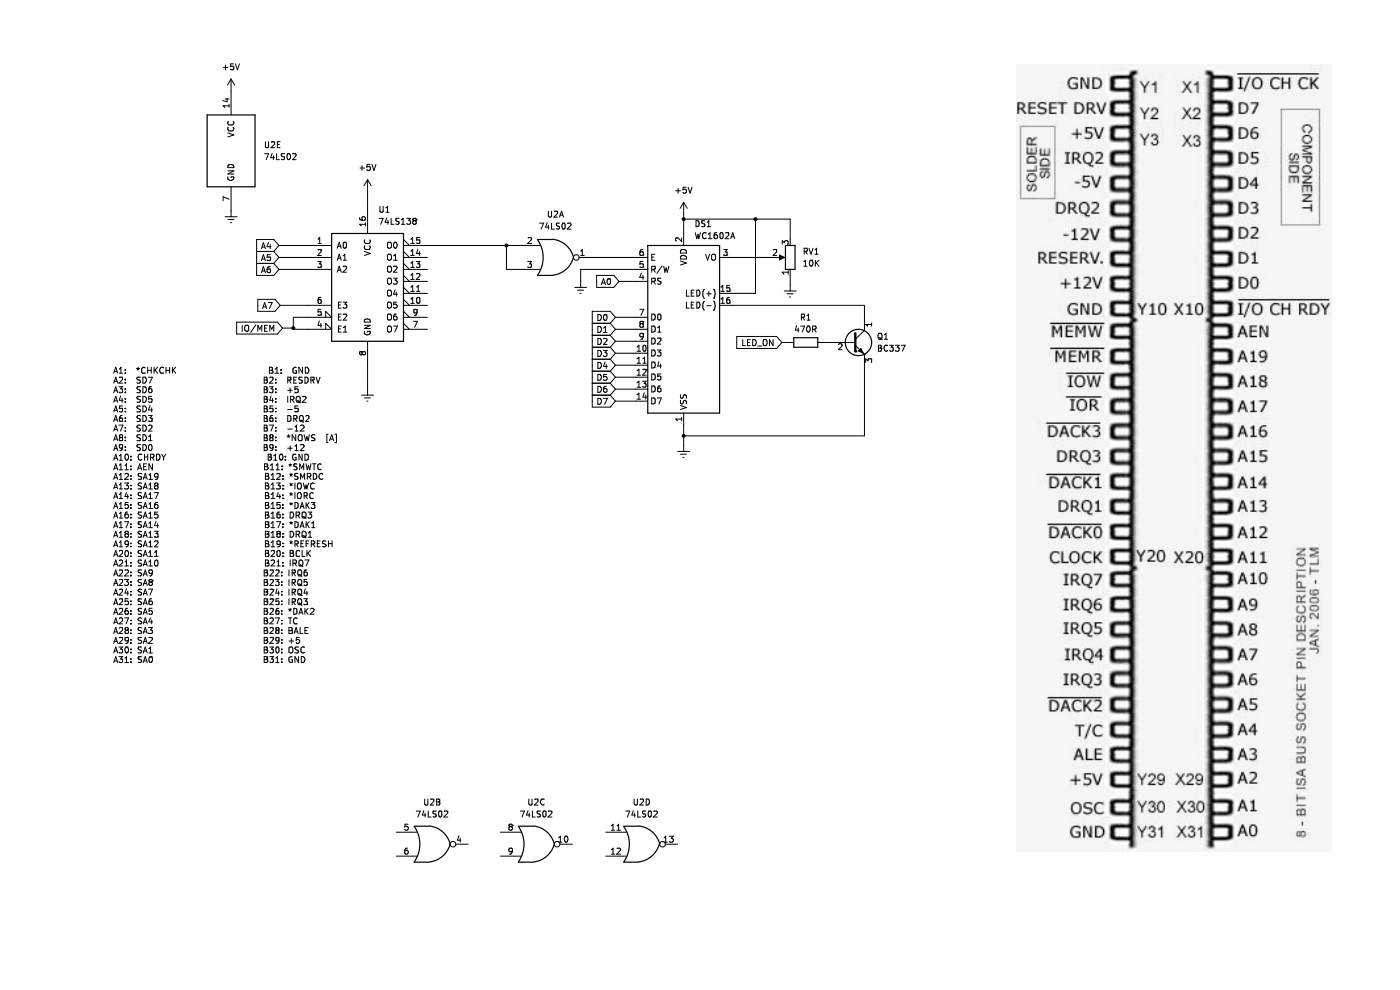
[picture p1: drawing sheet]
(kicad_sch (version 20230121) (generator eeschema)

 (paper "A4")

 (lib_symbols
  (symbol "74xx:74LS02" (pin_names (offset 1.016)) (in_bom yes) (on_board yes)
   (property "Reference" "U" (at 0 1.27 0) (effects (font (size 1.27 1.27))))
   (property "Value" "74LS02" (at 0 -1.27 0) (effects (font (size 1.27 1.27))))
   (property "Footprint" "" (at 0 0 0) (effects (font (size 1.27 1.27)) hide))
   (property "Datasheet" "http://www.ti.com/lit/gpn/sn74ls02" (at 0 0 0) (effects (font (size 1.27 1.27)) hide))
   (property "ki_locked" "" (at 0 0 0) (effects (font (size 1.27 1.27))))
   (symbol "74LS02_1_1"
    (arc (start -3.81 -3.81) (mid -2.589 0) (end -3.81 3.81) (stroke (width 0.254) (type default)) (fill (type none)))
    (arc (start -0.6096 -3.81) (mid 2.1842 -2.5851) (end 3.81 0) (stroke (width 0.254) (type default)) (fill (type background)))
    (polyline (pts (xy -3.81 -3.81) (xy -0.635 -3.81)) (stroke (width 0.254) (type default)) (fill (type background)))
    (polyline (pts (xy -3.81 3.81) (xy -0.635 3.81)) (stroke (width 0.254) (type default)) (fill (type background)))
    (polyline (pts (xy -0.635 3.81) (xy -3.81 3.81) (xy -3.81 3.81) (xy -3.556 3.4036) (xy -3.0226 2.2606) (xy -2.6924 1.0414) (xy -2.6162 -0.254) (xy -2.7686 -1.4986) (xy -3.175 -2.7178) (xy -3.81 -3.81) (xy -3.81 -3.81) (xy -0.635 -3.81)) (stroke (width -25.4) (type default)) (fill (type background)))
    (arc (start 3.81 0) (mid 2.1915 2.5936) (end -0.6096 3.81) (stroke (width 0.254) (type default)) (fill (type background)))
    (pin output inverted (at 7.62 0 180) (length 3.81) (name "~" (effects (font (size 1.27 1.27)))) (number "1" (effects (font (size 1.27 1.27)))))
    (pin input line (at -7.62 2.54 0) (length 4.318) (name "~" (effects (font (size 1.27 1.27)))) (number "2" (effects (font (size 1.27 1.27)))))
    (pin input line (at -7.62 -2.54 0) (length 4.318) (name "~" (effects (font (size 1.27 1.27)))) (number "3" (effects (font (size 1.27 1.27))))))
   (symbol "74LS02_1_2"
    (arc (start 0 -3.81) (mid 3.7934 0) (end 0 3.81) (stroke (width 0.254) (type default)) (fill (type background)))
    (polyline (pts (xy 0 3.81) (xy -3.81 3.81) (xy -3.81 -3.81) (xy 0 -3.81)) (stroke (width 0.254) (type default)) (fill (type background)))
    (pin output line (at 7.62 0 180) (length 3.81) (name "~" (effects (font (size 1.27 1.27)))) (number "1" (effects (font (size 1.27 1.27)))))
    (pin input inverted (at -7.62 2.54 0) (length 3.81) (name "~" (effects (font (size 1.27 1.27)))) (number "2" (effects (font (size 1.27 1.27)))))
    (pin input inverted (at -7.62 -2.54 0) (length 3.81) (name "~" (effects (font (size 1.27 1.27)))) (number "3" (effects (font (size 1.27 1.27))))))
   (symbol "74LS02_2_1"
    (arc (start -3.81 -3.81) (mid -2.589 0) (end -3.81 3.81) (stroke (width 0.254) (type default)) (fill (type none)))
    (arc (start -0.6096 -3.81) (mid 2.1842 -2.5851) (end 3.81 0) (stroke (width 0.254) (type default)) (fill (type background)))
    (polyline (pts (xy -3.81 -3.81) (xy -0.635 -3.81)) (stroke (width 0.254) (type default)) (fill (type background)))
    (polyline (pts (xy -3.81 3.81) (xy -0.635 3.81)) (stroke (width 0.254) (type default)) (fill (type background)))
    (polyline (pts (xy -0.635 3.81) (xy -3.81 3.81) (xy -3.81 3.81) (xy -3.556 3.4036) (xy -3.0226 2.2606) (xy -2.6924 1.0414) (xy -2.6162 -0.254) (xy -2.7686 -1.4986) (xy -3.175 -2.7178) (xy -3.81 -3.81) (xy -3.81 -3.81) (xy -0.635 -3.81)) (stroke (width -25.4) (type default)) (fill (type background)))
    (arc (start 3.81 0) (mid 2.1915 2.5936) (end -0.6096 3.81) (stroke (width 0.254) (type default)) (fill (type background)))
    (pin output inverted (at 7.62 0 180) (length 3.81) (name "~" (effects (font (size 1.27 1.27)))) (number "4" (effects (font (size 1.27 1.27)))))
    (pin input line (at -7.62 2.54 0) (length 4.318) (name "~" (effects (font (size 1.27 1.27)))) (number "5" (effects (font (size 1.27 1.27)))))
    (pin input line (at -7.62 -2.54 0) (length 4.318) (name "~" (effects (font (size 1.27 1.27)))) (number "6" (effects (font (size 1.27 1.27))))))
   (symbol "74LS02_2_2"
    (arc (start 0 -3.81) (mid 3.7934 0) (end 0 3.81) (stroke (width 0.254) (type default)) (fill (type background)))
    (polyline (pts (xy 0 3.81) (xy -3.81 3.81) (xy -3.81 -3.81) (xy 0 -3.81)) (stroke (width 0.254) (type default)) (fill (type background)))
    (pin output line (at 7.62 0 180) (length 3.81) (name "~" (effects (font (size 1.27 1.27)))) (number "4" (effects (font (size 1.27 1.27)))))
    (pin input inverted (at -7.62 2.54 0) (length 3.81) (name "~" (effects (font (size 1.27 1.27)))) (number "5" (effects (font (size 1.27 1.27)))))
    (pin input inverted (at -7.62 -2.54 0) (length 3.81) (name "~" (effects (font (size 1.27 1.27)))) (number "6" (effects (font (size 1.27 1.27))))))
   (symbol "74LS02_3_1"
    (arc (start -3.81 -3.81) (mid -2.589 0) (end -3.81 3.81) (stroke (width 0.254) (type default)) (fill (type none)))
    (arc (start -0.6096 -3.81) (mid 2.1842 -2.5851) (end 3.81 0) (stroke (width 0.254) (type default)) (fill (type background)))
    (polyline (pts (xy -3.81 -3.81) (xy -0.635 -3.81)) (stroke (width 0.254) (type default)) (fill (type background)))
    (polyline (pts (xy -3.81 3.81) (xy -0.635 3.81)) (stroke (width 0.254) (type default)) (fill (type background)))
    (polyline (pts (xy -0.635 3.81) (xy -3.81 3.81) (xy -3.81 3.81) (xy -3.556 3.4036) (xy -3.0226 2.2606) (xy -2.6924 1.0414) (xy -2.6162 -0.254) (xy -2.7686 -1.4986) (xy -3.175 -2.7178) (xy -3.81 -3.81) (xy -3.81 -3.81) (xy -0.635 -3.81)) (stroke (width -25.4) (type default)) (fill (type background)))
    (arc (start 3.81 0) (mid 2.1915 2.5936) (end -0.6096 3.81) (stroke (width 0.254) (type default)) (fill (type background)))
    (pin output inverted (at 7.62 0 180) (length 3.81) (name "~" (effects (font (size 1.27 1.27)))) (number "10" (effects (font (size 1.27 1.27)))))
    (pin input line (at -7.62 2.54 0) (length 4.318) (name "~" (effects (font (size 1.27 1.27)))) (number "8" (effects (font (size 1.27 1.27)))))
    (pin input line (at -7.62 -2.54 0) (length 4.318) (name "~" (effects (font (size 1.27 1.27)))) (number "9" (effects (font (size 1.27 1.27))))))
   (symbol "74LS02_3_2"
    (arc (start 0 -3.81) (mid 3.7934 0) (end 0 3.81) (stroke (width 0.254) (type default)) (fill (type background)))
    (polyline (pts (xy 0 3.81) (xy -3.81 3.81) (xy -3.81 -3.81) (xy 0 -3.81)) (stroke (width 0.254) (type default)) (fill (type background)))
    (pin output line (at 7.62 0 180) (length 3.81) (name "~" (effects (font (size 1.27 1.27)))) (number "10" (effects (font (size 1.27 1.27)))))
    (pin input inverted (at -7.62 2.54 0) (length 3.81) (name "~" (effects (font (size 1.27 1.27)))) (number "8" (effects (font (size 1.27 1.27)))))
    (pin input inverted (at -7.62 -2.54 0) (length 3.81) (name "~" (effects (font (size 1.27 1.27)))) (number "9" (effects (font (size 1.27 1.27))))))
   (symbol "74LS02_4_1"
    (arc (start -3.81 -3.81) (mid -2.589 0) (end -3.81 3.81) (stroke (width 0.254) (type default)) (fill (type none)))
    (arc (start -0.6096 -3.81) (mid 2.1842 -2.5851) (end 3.81 0) (stroke (width 0.254) (type default)) (fill (type background)))
    (polyline (pts (xy -3.81 -3.81) (xy -0.635 -3.81)) (stroke (width 0.254) (type default)) (fill (type background)))
    (polyline (pts (xy -3.81 3.81) (xy -0.635 3.81)) (stroke (width 0.254) (type default)) (fill (type background)))
    (polyline (pts (xy -0.635 3.81) (xy -3.81 3.81) (xy -3.81 3.81) (xy -3.556 3.4036) (xy -3.0226 2.2606) (xy -2.6924 1.0414) (xy -2.6162 -0.254) (xy -2.7686 -1.4986) (xy -3.175 -2.7178) (xy -3.81 -3.81) (xy -3.81 -3.81) (xy -0.635 -3.81)) (stroke (width -25.4) (type default)) (fill (type background)))
    (arc (start 3.81 0) (mid 2.1915 2.5936) (end -0.6096 3.81) (stroke (width 0.254) (type default)) (fill (type background)))
    (pin input line (at -7.62 2.54 0) (length 4.318) (name "~" (effects (font (size 1.27 1.27)))) (number "11" (effects (font (size 1.27 1.27)))))
    (pin input line (at -7.62 -2.54 0) (length 4.318) (name "~" (effects (font (size 1.27 1.27)))) (number "12" (effects (font (size 1.27 1.27)))))
    (pin output inverted (at 7.62 0 180) (length 3.81) (name "~" (effects (font (size 1.27 1.27)))) (number "13" (effects (font (size 1.27 1.27))))))
   (symbol "74LS02_4_2"
    (arc (start 0 -3.81) (mid 3.7934 0) (end 0 3.81) (stroke (width 0.254) (type default)) (fill (type background)))
    (polyline (pts (xy 0 3.81) (xy -3.81 3.81) (xy -3.81 -3.81) (xy 0 -3.81)) (stroke (width 0.254) (type default)) (fill (type background)))
    (pin input inverted (at -7.62 2.54 0) (length 3.81) (name "~" (effects (font (size 1.27 1.27)))) (number "11" (effects (font (size 1.27 1.27)))))
    (pin input inverted (at -7.62 -2.54 0) (length 3.81) (name "~" (effects (font (size 1.27 1.27)))) (number "12" (effects (font (size 1.27 1.27)))))
    (pin output line (at 7.62 0 180) (length 3.81) (name "~" (effects (font (size 1.27 1.27)))) (number "13" (effects (font (size 1.27 1.27))))))
   (symbol "74LS02_5_0"
    (pin power_in line (at 0 12.7 270) (length 5.08) (name "VCC" (effects (font (size 1.27 1.27)))) (number "14" (effects (font (size 1.27 1.27)))))
    (pin power_in line (at 0 -12.7 90) (length 5.08) (name "GND" (effects (font (size 1.27 1.27)))) (number "7" (effects (font (size 1.27 1.27))))))
   (symbol "74LS02_5_1"
    (rectangle (start -5.08 7.62) (end 5.08 -7.62) (stroke (width 0.254) (type default)) (fill (type background)))))
  (symbol "74xx:74LS138" (pin_names (offset 1.016)) (in_bom yes) (on_board yes)
   (property "Reference" "U" (at -7.62 11.43 0) (effects (font (size 1.27 1.27))))
   (property "Value" "74LS138" (at -7.62 -13.97 0) (effects (font (size 1.27 1.27))))
   (property "Footprint" "" (at 0 0 0) (effects (font (size 1.27 1.27)) hide))
   (property "Datasheet" "http://www.ti.com/lit/gpn/sn74LS138" (at 0 0 0) (effects (font (size 1.27 1.27)) hide))
   (property "ki_locked" "" (at 0 0 0) (effects (font (size 1.27 1.27))))
   (symbol "74LS138_1_0"
    (pin input line (at -12.7 7.62 0) (length 5.08) (name "A0" (effects (font (size 1.27 1.27)))) (number "1" (effects (font (size 1.27 1.27)))))
    (pin output output_low (at 12.7 -5.08 180) (length 5.08) (name "O5" (effects (font (size 1.27 1.27)))) (number "10" (effects (font (size 1.27 1.27)))))
    (pin output output_low (at 12.7 -2.54 180) (length 5.08) (name "O4" (effects (font (size 1.27 1.27)))) (number "11" (effects (font (size 1.27 1.27)))))
    (pin output output_low (at 12.7 0 180) (length 5.08) (name "O3" (effects (font (size 1.27 1.27)))) (number "12" (effects (font (size 1.27 1.27)))))
    (pin output output_low (at 12.7 2.54 180) (length 5.08) (name "O2" (effects (font (size 1.27 1.27)))) (number "13" (effects (font (size 1.27 1.27)))))
    (pin output output_low (at 12.7 5.08 180) (length 5.08) (name "O1" (effects (font (size 1.27 1.27)))) (number "14" (effects (font (size 1.27 1.27)))))
    (pin output output_low (at 12.7 7.62 180) (length 5.08) (name "O0" (effects (font (size 1.27 1.27)))) (number "15" (effects (font (size 1.27 1.27)))))
    (pin power_in line (at 0 15.24 270) (length 5.08) (name "VCC" (effects (font (size 1.27 1.27)))) (number "16" (effects (font (size 1.27 1.27)))))
    (pin input line (at -12.7 5.08 0) (length 5.08) (name "A1" (effects (font (size 1.27 1.27)))) (number "2" (effects (font (size 1.27 1.27)))))
    (pin input line (at -12.7 2.54 0) (length 5.08) (name "A2" (effects (font (size 1.27 1.27)))) (number "3" (effects (font (size 1.27 1.27)))))
    (pin input input_low (at -12.7 -10.16 0) (length 5.08) (name "E1" (effects (font (size 1.27 1.27)))) (number "4" (effects (font (size 1.27 1.27)))))
    (pin input input_low (at -12.7 -7.62 0) (length 5.08) (name "E2" (effects (font (size 1.27 1.27)))) (number "5" (effects (font (size 1.27 1.27)))))
    (pin input line (at -12.7 -5.08 0) (length 5.08) (name "E3" (effects (font (size 1.27 1.27)))) (number "6" (effects (font (size 1.27 1.27)))))
    (pin output output_low (at 12.7 -10.16 180) (length 5.08) (name "O7" (effects (font (size 1.27 1.27)))) (number "7" (effects (font (size 1.27 1.27)))))
    (pin power_in line (at 0 -17.78 90) (length 5.08) (name "GND" (effects (font (size 1.27 1.27)))) (number "8" (effects (font (size 1.27 1.27)))))
    (pin output output_low (at 12.7 -7.62 180) (length 5.08) (name "O6" (effects (font (size 1.27 1.27)))) (number "9" (effects (font (size 1.27 1.27))))))
   (symbol "74LS138_1_1"
    (rectangle (start -7.62 10.16) (end 7.62 -12.7) (stroke (width 0.254) (type default)) (fill (type background)))))
  (symbol "Device:R" (pin_numbers hide) (pin_names (offset 0)) (in_bom yes) (on_board yes)
   (property "Reference" "R" (at 2.032 0 90) (effects (font (size 1.27 1.27))))
   (property "Value" "R" (at 0 0 90) (effects (font (size 1.27 1.27))))
   (property "Footprint" "" (at -1.778 0 90) (effects (font (size 1.27 1.27)) hide))
   (property "Datasheet" "~" (at 0 0 0) (effects (font (size 1.27 1.27)) hide))
   (symbol "R_0_1"
    (rectangle (start -1.016 -2.54) (end 1.016 2.54) (stroke (width 0.254) (type default)) (fill (type none))))
   (symbol "R_1_1"
    (pin passive line (at 0 3.81 270) (length 1.27) (name "~" (effects (font (size 1.27 1.27)))) (number "1" (effects (font (size 1.27 1.27)))))
    (pin passive line (at 0 -3.81 90) (length 1.27) (name "~" (effects (font (size 1.27 1.27)))) (number "2" (effects (font (size 1.27 1.27)))))))
  (symbol "Device:R_Potentiometer" (pin_names (offset 1.016) hide) (in_bom yes) (on_board yes)
   (property "Reference" "RV" (at -4.445 0 90) (effects (font (size 1.27 1.27))))
   (property "Value" "R_Potentiometer" (at -2.54 0 90) (effects (font (size 1.27 1.27))))
   (property "Footprint" "" (at 0 0 0) (effects (font (size 1.27 1.27)) hide))
   (property "Datasheet" "~" (at 0 0 0) (effects (font (size 1.27 1.27)) hide))
   (symbol "R_Potentiometer_0_1"
    (polyline (pts (xy 2.54 0) (xy 1.524 0)) (stroke (width 0) (type default)) (fill (type none)))
    (polyline (pts (xy 1.143 0) (xy 2.286 0.508) (xy 2.286 -0.508) (xy 1.143 0)) (stroke (width 0) (type default)) (fill (type outline)))
    (rectangle (start 1.016 2.54) (end -1.016 -2.54) (stroke (width 0.254) (type default)) (fill (type none))))
   (symbol "R_Potentiometer_1_1"
    (pin passive line (at 0 3.81 270) (length 1.27) (name "1" (effects (font (size 1.27 1.27)))) (number "1" (effects (font (size 1.27 1.27)))))
    (pin passive line (at 3.81 0 180) (length 1.27) (name "2" (effects (font (size 1.27 1.27)))) (number "2" (effects (font (size 1.27 1.27)))))
    (pin passive line (at 0 -3.81 90) (length 1.27) (name "3" (effects (font (size 1.27 1.27)))) (number "3" (effects (font (size 1.27 1.27)))))))
  (symbol "Display_Character:WC1602A" (in_bom yes) (on_board yes)
   (property "Reference" "DS" (at -5.842 19.05 0) (effects (font (size 1.27 1.27))))
   (property "Value" "WC1602A" (at 5.334 19.05 0) (effects (font (size 1.27 1.27))))
   (property "Footprint" "Display:WC1602A" (at 0 -22.86 0) (effects (font (size 1.27 1.27) italic) hide))
   (property "Datasheet" "http://www.wincomlcd.com/pdf/WC1602A-SFYLYHTC06.pdf" (at 17.78 0 0) (effects (font (size 1.27 1.27)) hide))
   (symbol "WC1602A_1_1"
    (rectangle (start -7.62 17.78) (end 7.62 -17.78) (stroke (width 0.254) (type default)) (fill (type background)))
    (pin power_in line (at 0 -20.32 90) (length 2.54) (name "VSS" (effects (font (size 1.27 1.27)))) (number "1" (effects (font (size 1.27 1.27)))))
    (pin input line (at -10.16 -5.08 0) (length 2.54) (name "D3" (effects (font (size 1.27 1.27)))) (number "10" (effects (font (size 1.27 1.27)))))
    (pin input line (at -10.16 -7.62 0) (length 2.54) (name "D4" (effects (font (size 1.27 1.27)))) (number "11" (effects (font (size 1.27 1.27)))))
    (pin input line (at -10.16 -10.16 0) (length 2.54) (name "D5" (effects (font (size 1.27 1.27)))) (number "12" (effects (font (size 1.27 1.27)))))
    (pin input line (at -10.16 -12.7 0) (length 2.54) (name "D6" (effects (font (size 1.27 1.27)))) (number "13" (effects (font (size 1.27 1.27)))))
    (pin input line (at -10.16 -15.24 0) (length 2.54) (name "D7" (effects (font (size 1.27 1.27)))) (number "14" (effects (font (size 1.27 1.27)))))
    (pin power_in line (at 10.16 7.62 180) (length 2.54) (name "LED(+)" (effects (font (size 1.27 1.27)))) (number "15" (effects (font (size 1.27 1.27)))))
    (pin power_in line (at 10.16 5.08 180) (length 2.54) (name "LED(-)" (effects (font (size 1.27 1.27)))) (number "16" (effects (font (size 1.27 1.27)))))
    (pin power_in line (at 0 20.32 270) (length 2.54) (name "VDD" (effects (font (size 1.27 1.27)))) (number "2" (effects (font (size 1.27 1.27)))))
    (pin input line (at 10.16 15.24 180) (length 2.54) (name "VO" (effects (font (size 1.27 1.27)))) (number "3" (effects (font (size 1.27 1.27)))))
    (pin input line (at -10.16 10.16 0) (length 2.54) (name "RS" (effects (font (size 1.27 1.27)))) (number "4" (effects (font (size 1.27 1.27)))))
    (pin input line (at -10.16 12.7 0) (length 2.54) (name "R/W" (effects (font (size 1.27 1.27)))) (number "5" (effects (font (size 1.27 1.27)))))
    (pin input line (at -10.16 15.24 0) (length 2.54) (name "E" (effects (font (size 1.27 1.27)))) (number "6" (effects (font (size 1.27 1.27)))))
    (pin input line (at -10.16 2.54 0) (length 2.54) (name "D0" (effects (font (size 1.27 1.27)))) (number "7" (effects (font (size 1.27 1.27)))))
    (pin input line (at -10.16 0 0) (length 2.54) (name "D1" (effects (font (size 1.27 1.27)))) (number "8" (effects (font (size 1.27 1.27)))))
    (pin input line (at -10.16 -2.54 0) (length 2.54) (name "D2" (effects (font (size 1.27 1.27)))) (number "9" (effects (font (size 1.27 1.27)))))))
  (symbol "Transistor_BJT:BC337" (pin_names (offset 0) hide) (in_bom yes) (on_board yes)
   (property "Reference" "Q" (at 5.08 1.905 0) (effects (font (size 1.27 1.27)) (justify left)))
   (property "Value" "BC337" (at 5.08 0 0) (effects (font (size 1.27 1.27)) (justify left)))
   (property "Footprint" "Package_TO_SOT_THT:TO-92_Inline" (at 5.08 -1.905 0) (effects (font (size 1.27 1.27) italic) (justify left) hide))
   (property "Datasheet" "https://diotec.com/tl_files/diotec/files/pdf/datasheets/bc337.pdf" (at 0 0 0) (effects (font (size 1.27 1.27)) (justify left) hide))
   (symbol "BC337_0_1"
    (polyline (pts (xy 0 0) (xy 0.635 0)) (stroke (width 0) (type default)) (fill (type none)))
    (polyline (pts (xy 0.635 0.635) (xy 2.54 2.54)) (stroke (width 0) (type default)) (fill (type none)))
    (polyline (pts (xy 0.635 -0.635) (xy 2.54 -2.54) (xy 2.54 -2.54)) (stroke (width 0) (type default)) (fill (type none)))
    (polyline (pts (xy 0.635 1.905) (xy 0.635 -1.905) (xy 0.635 -1.905)) (stroke (width 0.508) (type default)) (fill (type none)))
    (polyline (pts (xy 1.27 -1.778) (xy 1.778 -1.27) (xy 2.286 -2.286) (xy 1.27 -1.778) (xy 1.27 -1.778)) (stroke (width 0) (type default)) (fill (type outline)))
    (circle (center 1.27 0) (radius 2.8194) (stroke (width 0.254) (type default)) (fill (type none))))
   (symbol "BC337_1_1"
    (pin passive line (at 2.54 5.08 270) (length 2.54) (name "C" (effects (font (size 1.27 1.27)))) (number "1" (effects (font (size 1.27 1.27)))))
    (pin input line (at -5.08 0 0) (length 5.08) (name "B" (effects (font (size 1.27 1.27)))) (number "2" (effects (font (size 1.27 1.27)))))
    (pin passive line (at 2.54 -5.08 90) (length 2.54) (name "E" (effects (font (size 1.27 1.27)))) (number "3" (effects (font (size 1.27 1.27)))))))
  (symbol "power:+5V" (power) (pin_names (offset 0)) (in_bom yes) (on_board yes)
   (property "Reference" "#PWR" (at 0 -3.81 0) (effects (font (size 1.27 1.27)) hide))
   (property "Value" "+5V" (at 0 3.556 0) (effects (font (size 1.27 1.27))))
   (property "Footprint" "" (at 0 0 0) (effects (font (size 1.27 1.27)) hide))
   (property "Datasheet" "" (at 0 0 0) (effects (font (size 1.27 1.27)) hide))
   (symbol "+5V_0_1"
    (polyline (pts (xy -0.762 1.27) (xy 0 2.54)) (stroke (width 0) (type default)) (fill (type none)))
    (polyline (pts (xy 0 0) (xy 0 2.54)) (stroke (width 0) (type default)) (fill (type none)))
    (polyline (pts (xy 0 2.54) (xy 0.762 1.27)) (stroke (width 0) (type default)) (fill (type none))))
   (symbol "+5V_1_1"
    (pin power_in line (at 0 0 90) (length 0) hide (name "+5V" (effects (font (size 1.27 1.27)))) (number "1" (effects (font (size 1.27 1.27)))))))
  (symbol "power:GNDREF" (power) (pin_names (offset 0)) (in_bom yes) (on_board yes)
   (property "Reference" "#PWR" (at 0 -6.35 0) (effects (font (size 1.27 1.27)) hide))
   (property "Value" "GNDREF" (at 0 -3.81 0) (effects (font (size 1.27 1.27))))
   (property "Footprint" "" (at 0 0 0) (effects (font (size 1.27 1.27)) hide))
   (property "Datasheet" "" (at 0 0 0) (effects (font (size 1.27 1.27)) hide))
   (symbol "GNDREF_0_1"
    (polyline (pts (xy -0.635 -1.905) (xy 0.635 -1.905)) (stroke (width 0) (type default)) (fill (type none)))
    (polyline (pts (xy -0.127 -2.54) (xy 0.127 -2.54)) (stroke (width 0) (type default)) (fill (type none)))
    (polyline (pts (xy 0 -1.27) (xy 0 0)) (stroke (width 0) (type default)) (fill (type none)))
    (polyline (pts (xy 1.27 -1.27) (xy -1.27 -1.27)) (stroke (width 0) (type default)) (fill (type none))))
   (symbol "GNDREF_1_1"
    (pin power_in line (at 0 0 270) (length 0) hide (name "GNDREF" (effects (font (size 1.27 1.27)))) (number "1" (effects (font (size 1.27 1.27))))))))

 (junction (at 145.034 92.456) (diameter 0) (color 0 0 0 0))
 (junction (at 107.442 52.07) (diameter 0) (color 0 0 0 0))
 (junction (at 160.274 46.482) (diameter 0) (color 0 0 0 0))
 (junction (at 62.23 69.596) (diameter 0) (color 0 0 0 0))
 (junction (at 145.034 46.482) (diameter 0) (color 0 0 0 0))

 (wire (pts (xy 130.556 80.01) (xy 134.874 80.01)) (stroke (width 0) (type default)))
 (wire (pts (xy 65.278 69.85) (xy 62.23 69.85)) (stroke (width 0) (type default)))
 (wire (pts (xy 130.556 69.85) (xy 134.874 69.85)) (stroke (width 0) (type default)))
 (wire (pts (xy 130.556 74.93) (xy 134.874 74.93)) (stroke (width 0) (type default)))
 (wire (pts (xy 62.23 67.31) (xy 65.278 67.31)) (stroke (width 0) (type default)))
 (wire (pts (xy 131.318 59.69) (xy 134.874 59.69)) (stroke (width 0) (type default)))
 (wire (pts (xy 160.274 46.482) (xy 167.64 46.482)) (stroke (width 0) (type default)))
 (wire (pts (xy 145.034 92.456) (xy 145.034 90.17)) (stroke (width 0) (type default)))
 (wire (pts (xy 59.182 54.61) (xy 65.278 54.61)) (stroke (width 0) (type default)))
 (wire (pts (xy 174.752 72.644) (xy 175.768 72.644)) (stroke (width 0) (type default)))
 (wire (pts (xy 77.978 40.64) (xy 77.978 44.45)) (stroke (width 0) (type default)))
 (wire (pts (xy 130.556 85.09) (xy 134.874 85.09)) (stroke (width 0) (type default)))
 (wire (pts (xy 145.034 94.488) (xy 145.034 92.456)) (stroke (width 0) (type default)))
 (wire (pts (xy 160.274 46.482) (xy 160.274 62.23)) (stroke (width 0) (type default)))
 (wire (pts (xy 130.556 72.39) (xy 134.874 72.39)) (stroke (width 0) (type default)))
 (wire (pts (xy 123.19 57.15) (xy 134.874 57.15)) (stroke (width 0) (type default)))
 (wire (pts (xy 145.034 46.482) (xy 160.274 46.482)) (stroke (width 0) (type default)))
 (wire (pts (xy 125.476 54.61) (xy 134.874 54.61)) (stroke (width 0) (type default)))
 (wire (pts (xy 59.182 57.15) (xy 65.278 57.15)) (stroke (width 0) (type default)))
 (wire (pts (xy 165.862 72.644) (xy 167.132 72.644)) (stroke (width 0) (type default)))
 (wire (pts (xy 183.388 77.724) (xy 183.388 92.456)) (stroke (width 0) (type default)))
 (wire (pts (xy 167.64 46.482) (xy 167.64 50.8)) (stroke (width 0) (type default)))
 (wire (pts (xy 160.274 62.23) (xy 155.194 62.23)) (stroke (width 0) (type default)))
 (wire (pts (xy 62.23 69.596) (xy 62.23 69.85)) (stroke (width 0) (type default)))
 (wire (pts (xy 145.034 45.466) (xy 145.034 46.482)) (stroke (width 0) (type default)))
 (wire (pts (xy 62.23 67.31) (xy 62.23 69.596)) (stroke (width 0) (type default)))
 (wire (pts (xy 145.034 46.482) (xy 145.034 49.53)) (stroke (width 0) (type default)))
 (wire (pts (xy 59.182 52.07) (xy 65.278 52.07)) (stroke (width 0) (type default)))
 (wire (pts (xy 107.442 52.07) (xy 90.678 52.07)) (stroke (width 0) (type default)))
 (wire (pts (xy 107.442 52.07) (xy 107.442 57.15)) (stroke (width 0) (type default)))
 (wire (pts (xy 155.194 54.61) (xy 163.83 54.61)) (stroke (width 0) (type default)))
 (wire (pts (xy 130.556 67.31) (xy 134.874 67.31)) (stroke (width 0) (type default)))
 (wire (pts (xy 145.034 92.456) (xy 183.388 92.456)) (stroke (width 0) (type default)))
 (wire (pts (xy 183.388 64.77) (xy 183.388 67.564)) (stroke (width 0) (type default)))
 (wire (pts (xy 107.442 57.15) (xy 110.236 57.15)) (stroke (width 0) (type default)))
 (wire (pts (xy 77.978 82.55) (xy 77.978 77.47)) (stroke (width 0) (type default)))
 (wire (pts (xy 59.944 69.596) (xy 62.23 69.596)) (stroke (width 0) (type default)))
 (wire (pts (xy 130.556 77.47) (xy 134.874 77.47)) (stroke (width 0) (type default)))
 (wire (pts (xy 155.194 64.77) (xy 183.388 64.77)) (stroke (width 0) (type default)))
 (wire (pts (xy 130.556 82.55) (xy 134.874 82.55)) (stroke (width 0) (type default)))
 (wire (pts (xy 123.19 57.15) (xy 123.19 59.69)) (stroke (width 0) (type default)))
 (wire (pts (xy 59.436 64.77) (xy 65.278 64.77)) (stroke (width 0) (type default)))
 (wire (pts (xy 167.64 58.42) (xy 167.64 60.452)) (stroke (width 0) (type default)))
 (wire (pts (xy 110.236 52.07) (xy 107.442 52.07)) (stroke (width 0) (type default)))

 (image (at 249.174 97.028) (scale 3.28752)
  (data))

 (text "A1:  *CHKCHK                    B1:  GND\nA2:  SD7                        B2:  RESDRV\nA3:  SD6                        B3:  +5 \nA4:  SD5                        B4:  IRQ2\nA5:  SD4                        B5:  -5 \nA6:  SD3                        B6:  DRQ2\nA7:  SD2                        B7:  -12 \nA8:  SD1                        B8:  *NOWS  [A]\nA9:  SD0                        B9:  +12\nA10: CHRDY                      B10: GND\nA11: AEN                        B11: *SMWTC\nA12: SA19                       B12: *SMRDC\nA13: SA18                       B13: *IOWC\nA14: SA17                       B14: *IORC\nA15: SA16                       B15: *DAK3\nA16: SA15                       B16: DRQ3\nA17: SA14                       B17: *DAK1\nA18: SA13                       B18: DRQ1\nA19: SA12                       B19: *REFRESH\nA20: SA11                       B20: BCLK\nA21: SA10                       B21: IRQ7\nA22: SA9                        B22: IRQ6\nA23: SA8                        B23: IRQ5\nA24: SA7                        B24: IRQ4\nA25: SA6                        B25: IRQ3\nA26: SA5                        B26: *DAK2\nA27: SA4                        B27: TC\nA28: SA3                        B28: BALE\nA29: SA2                        B29: +5 \nA30: SA1                        B30: OSC\nA31: SA0                        B31: GND" (at 23.876 140.97 0) (effects (font (size 1.27 1.27)) (justify left bottom)))

 (global_label "A4" (shape input) (at 59.182 52.07 180) (fields_autoplaced) (effects (font (size 1.27 1.27)) (justify right))
  (property "Intersheetrefs" "${INTERSHEET_REFS}" (at 53.8987 52.07 0) (effects (font (size 1.27 1.27)) (justify right) hide)))
 (global_label "D5" (shape input) (at 130.556 80.01 180) (fields_autoplaced) (effects (font (size 1.27 1.27)) (justify right))
  (property "Intersheetrefs" "${INTERSHEET_REFS}" (at 125.0913 80.01 0) (effects (font (size 1.27 1.27)) (justify right) hide)))
 (global_label "D4" (shape input) (at 130.556 77.47 180) (fields_autoplaced) (effects (font (size 1.27 1.27)) (justify right))
  (property "Intersheetrefs" "${INTERSHEET_REFS}" (at 125.0913 77.47 0) (effects (font (size 1.27 1.27)) (justify right) hide)))
 (global_label "D6" (shape input) (at 130.556 82.55 180) (fields_autoplaced) (effects (font (size 1.27 1.27)) (justify right))
  (property "Intersheetrefs" "${INTERSHEET_REFS}" (at 125.0913 82.55 0) (effects (font (size 1.27 1.27)) (justify right) hide)))
 (global_label "A7" (shape input) (at 59.436 64.77 180) (fields_autoplaced) (effects (font (size 1.27 1.27)) (justify right))
  (property "Intersheetrefs" "${INTERSHEET_REFS}" (at 54.1527 64.77 0) (effects (font (size 1.27 1.27)) (justify right) hide)))
 (global_label "D3" (shape input) (at 130.556 74.93 180) (fields_autoplaced) (effects (font (size 1.27 1.27)) (justify right))
  (property "Intersheetrefs" "${INTERSHEET_REFS}" (at 125.0913 74.93 0) (effects (font (size 1.27 1.27)) (justify right) hide)))
 (global_label "IO{slash}MEM" (shape input) (at 59.944 69.596 180) (fields_autoplaced) (effects (font (size 1.27 1.27)) (justify right))
  (property "Intersheetrefs" "${INTERSHEET_REFS}" (at 49.6412 69.596 0) (effects (font (size 1.27 1.27)) (justify right) hide)))
 (global_label "D1" (shape input) (at 130.556 69.85 180) (fields_autoplaced) (effects (font (size 1.27 1.27)) (justify right))
  (property "Intersheetrefs" "${INTERSHEET_REFS}" (at 125.0913 69.85 0) (effects (font (size 1.27 1.27)) (justify right) hide)))
 (global_label "D2" (shape input) (at 130.556 72.39 180) (fields_autoplaced) (effects (font (size 1.27 1.27)) (justify right))
  (property "Intersheetrefs" "${INTERSHEET_REFS}" (at 125.0913 72.39 0) (effects (font (size 1.27 1.27)) (justify right) hide)))
 (global_label "D0" (shape input) (at 130.556 67.31 180) (fields_autoplaced) (effects (font (size 1.27 1.27)) (justify right))
  (property "Intersheetrefs" "${INTERSHEET_REFS}" (at 125.0913 67.31 0) (effects (font (size 1.27 1.27)) (justify right) hide)))
 (global_label "LED_ON" (shape input) (at 165.862 72.644 180) (fields_autoplaced) (effects (font (size 1.27 1.27)) (justify right))
  (property "Intersheetrefs" "${INTERSHEET_REFS}" (at 155.8011 72.644 0) (effects (font (size 1.27 1.27)) (justify right) hide)))
 (global_label "A5" (shape input) (at 59.182 54.61 180) (fields_autoplaced) (effects (font (size 1.27 1.27)) (justify right))
  (property "Intersheetrefs" "${INTERSHEET_REFS}" (at 53.8987 54.61 0) (effects (font (size 1.27 1.27)) (justify right) hide)))
 (global_label "A0" (shape input) (at 131.318 59.69 180) (fields_autoplaced) (effects (font (size 1.27 1.27)) (justify right))
  (property "Intersheetrefs" "${INTERSHEET_REFS}" (at 126.0347 59.69 0) (effects (font (size 1.27 1.27)) (justify right) hide)))
 (global_label "A6" (shape input) (at 59.182 57.15 180) (fields_autoplaced) (effects (font (size 1.27 1.27)) (justify right))
  (property "Intersheetrefs" "${INTERSHEET_REFS}" (at 53.8987 57.15 0) (effects (font (size 1.27 1.27)) (justify right) hide)))
 (global_label "D7" (shape input) (at 130.556 85.09 180) (fields_autoplaced) (effects (font (size 1.27 1.27)) (justify right))
  (property "Intersheetrefs" "${INTERSHEET_REFS}" (at 125.0913 85.09 0) (effects (font (size 1.27 1.27)) (justify right) hide)))

 (symbol (lib_id "power:+5V") (at 145.034 45.466 0) (unit 1) (in_bom yes) (on_board yes) (dnp no) (fields_autoplaced)
  (property "Reference" "#PWR06" (at 145.034 49.276 0) (effects (font (size 1.27 1.27)) hide))
  (property "Value" "+5V" (at 145.034 40.386 0) (effects (font (size 1.27 1.27))))
  (property "Footprint" "" (at 145.034 45.466 0) (effects (font (size 1.27 1.27)) hide))
  (property "Datasheet" "" (at 145.034 45.466 0) (effects (font (size 1.27 1.27)) hide)) (pin "1"))

 (symbol (lib_id "power:GNDREF") (at 123.19 59.69 0) (unit 1) (in_bom yes) (on_board yes) (dnp no) (fields_autoplaced)
  (property "Reference" "#PWR05" (at 123.19 66.04 0) (effects (font (size 1.27 1.27)) hide))
  (property "Value" "GNDREF" (at 123.19 64.77 0) (effects (font (size 1.27 1.27)) hide))
  (property "Footprint" "" (at 123.19 59.69 0) (effects (font (size 1.27 1.27)) hide))
  (property "Datasheet" "" (at 123.19 59.69 0) (effects (font (size 1.27 1.27)) hide)) (pin "1"))

 (symbol (lib_id "Display_Character:WC1602A") (at 145.034 69.85 0) (unit 1) (in_bom yes) (on_board yes) (dnp no) (fields_autoplaced)
  (property "Reference" "DS1" (at 147.2281 47.498 0) (effects (font (size 1.27 1.27)) (justify left)))
  (property "Value" "WC1602A" (at 147.2281 50.038 0) (effects (font (size 1.27 1.27)) (justify left)))
  (property "Footprint" "Display:WC1602A" (at 145.034 92.71 0) (effects (font (size 1.27 1.27) italic) hide))
  (property "Datasheet" "http://www.wincomlcd.com/pdf/WC1602A-SFYLYHTC06.pdf" (at 162.814 69.85 0) (effects (font (size 1.27 1.27)) hide)) (pin "2") (pin "3") (pin "4") (pin "8") (pin "16") (pin "6") (pin "7") (pin "9") (pin "5") (pin "15") (pin "10") (pin "1") (pin "11") (pin "12") (pin "13") (pin "14"))

 (symbol (lib_id "74xx:74LS138") (at 77.978 59.69 0) (unit 1) (in_bom yes) (on_board yes) (dnp no) (fields_autoplaced)
  (property "Reference" "U1" (at 80.1721 44.45 0) (effects (font (size 1.27 1.27)) (justify left)))
  (property "Value" "74LS138" (at 80.1721 46.99 0) (effects (font (size 1.27 1.27)) (justify left)))
  (property "Footprint" "" (at 77.978 59.69 0) (effects (font (size 1.27 1.27)) hide))
  (property "Datasheet" "http://www.ti.com/lit/gpn/sn74LS138" (at 77.978 59.69 0) (effects (font (size 1.27 1.27)) hide)) (pin "2") (pin "15") (pin "14") (pin "1") (pin "10") (pin "11") (pin "12") (pin "13") (pin "5") (pin "16") (pin "9") (pin "7") (pin "8") (pin "3") (pin "6") (pin "4"))

 (symbol (lib_id "Device:R_Potentiometer") (at 167.64 54.61 180) (unit 1) (in_bom yes) (on_board yes) (dnp no) (fields_autoplaced)
  (property "Reference" "RV1" (at 170.18 53.34 0) (effects (font (size 1.27 1.27)) (justify right)))
  (property "Value" "10K" (at 170.18 55.88 0) (effects (font (size 1.27 1.27)) (justify right)))
  (property "Footprint" "" (at 167.64 54.61 0) (effects (font (size 1.27 1.27)) hide))
  (property "Datasheet" "~" (at 167.64 54.61 0) (effects (font (size 1.27 1.27)) hide)) (pin "3") (pin "1") (pin "2"))

 (symbol (lib_id "power:+5V") (at 49.022 19.304 0) (unit 1) (in_bom yes) (on_board yes) (dnp no) (fields_autoplaced)
  (property "Reference" "#PWR03" (at 49.022 23.114 0) (effects (font (size 1.27 1.27)) hide))
  (property "Value" "+5V" (at 49.022 14.224 0) (effects (font (size 1.27 1.27))))
  (property "Footprint" "" (at 49.022 19.304 0) (effects (font (size 1.27 1.27)) hide))
  (property "Datasheet" "" (at 49.022 19.304 0) (effects (font (size 1.27 1.27)) hide)) (pin "1"))

 (symbol (lib_id "power:GNDREF") (at 77.978 82.55 0) (unit 1) (in_bom yes) (on_board yes) (dnp no) (fields_autoplaced)
  (property "Reference" "#PWR01" (at 77.978 88.9 0) (effects (font (size 1.27 1.27)) hide))
  (property "Value" "GNDREF" (at 77.978 87.63 0) (effects (font (size 1.27 1.27)) hide))
  (property "Footprint" "" (at 77.978 82.55 0) (effects (font (size 1.27 1.27)) hide))
  (property "Datasheet" "" (at 77.978 82.55 0) (effects (font (size 1.27 1.27)) hide)) (pin "1"))

 (symbol (lib_id "Device:R") (at 170.942 72.644 90) (unit 1) (in_bom yes) (on_board yes) (dnp no) (fields_autoplaced)
  (property "Reference" "R1" (at 170.942 67.31 90) (effects (font (size 1.27 1.27))))
  (property "Value" "470R" (at 170.942 69.85 90) (effects (font (size 1.27 1.27))))
  (property "Footprint" "" (at 170.942 74.422 90) (effects (font (size 1.27 1.27)) hide))
  (property "Datasheet" "~" (at 170.942 72.644 0) (effects (font (size 1.27 1.27)) hide)) (pin "1") (pin "2"))

 (symbol (lib_id "power:GNDREF") (at 167.64 60.452 0) (unit 1) (in_bom yes) (on_board yes) (dnp no) (fields_autoplaced)
  (property "Reference" "#PWR08" (at 167.64 66.802 0) (effects (font (size 1.27 1.27)) hide))
  (property "Value" "GNDREF" (at 167.64 65.532 0) (effects (font (size 1.27 1.27)) hide))
  (property "Footprint" "" (at 167.64 60.452 0) (effects (font (size 1.27 1.27)) hide))
  (property "Datasheet" "" (at 167.64 60.452 0) (effects (font (size 1.27 1.27)) hide)) (pin "1"))

 (symbol (lib_id "Transistor_BJT:BC337") (at 180.848 72.644 0) (unit 1) (in_bom yes) (on_board yes) (dnp no) (fields_autoplaced)
  (property "Reference" "Q1" (at 185.928 71.374 0) (effects (font (size 1.27 1.27)) (justify left)))
  (property "Value" "BC337" (at 185.928 73.914 0) (effects (font (size 1.27 1.27)) (justify left)))
  (property "Footprint" "Package_TO_SOT_THT:TO-92_Inline" (at 185.928 74.549 0) (effects (font (size 1.27 1.27) italic) (justify left) hide))
  (property "Datasheet" "https://diotec.com/tl_files/diotec/files/pdf/datasheets/bc337.pdf" (at 180.848 72.644 0) (effects (font (size 1.27 1.27)) (justify left) hide)) (pin "2") (pin "1") (pin "3"))

 (symbol (lib_id "74xx:74LS02") (at 113.792 179.07 0) (unit 3) (in_bom yes) (on_board yes) (dnp no) (fields_autoplaced)
  (property "Reference" "U2" (at 113.792 170.18 0) (effects (font (size 1.27 1.27))))
  (property "Value" "74LS02" (at 113.792 172.72 0) (effects (font (size 1.27 1.27))))
  (property "Footprint" "" (at 113.792 179.07 0) (effects (font (size 1.27 1.27)) hide))
  (property "Datasheet" "http://www.ti.com/lit/gpn/sn74ls02" (at 113.792 179.07 0) (effects (font (size 1.27 1.27)) hide)) (pin "10") (pin "12") (pin "9") (pin "13") (pin "14") (pin "2") (pin "8") (pin "3") (pin "4") (pin "1") (pin "11") (pin "5") (pin "6") (pin "7"))

 (symbol (lib_id "74xx:74LS02") (at 49.022 32.004 0) (unit 5) (in_bom yes) (on_board yes) (dnp no) (fields_autoplaced)
  (property "Reference" "U2" (at 55.88 30.734 0) (effects (font (size 1.27 1.27)) (justify left)))
  (property "Value" "74LS02" (at 55.88 33.274 0) (effects (font (size 1.27 1.27)) (justify left)))
  (property "Footprint" "" (at 49.022 32.004 0) (effects (font (size 1.27 1.27)) hide))
  (property "Datasheet" "http://www.ti.com/lit/gpn/sn74ls02" (at 49.022 32.004 0) (effects (font (size 1.27 1.27)) hide)) (pin "10") (pin "12") (pin "9") (pin "13") (pin "14") (pin "2") (pin "8") (pin "3") (pin "4") (pin "1") (pin "11") (pin "5") (pin "6") (pin "7"))

 (symbol (lib_id "74xx:74LS02") (at 91.694 179.07 0) (unit 2) (in_bom yes) (on_board yes) (dnp no) (fields_autoplaced)
  (property "Reference" "U2" (at 91.694 170.18 0) (effects (font (size 1.27 1.27))))
  (property "Value" "74LS02" (at 91.694 172.72 0) (effects (font (size 1.27 1.27))))
  (property "Footprint" "" (at 91.694 179.07 0) (effects (font (size 1.27 1.27)) hide))
  (property "Datasheet" "http://www.ti.com/lit/gpn/sn74ls02" (at 91.694 179.07 0) (effects (font (size 1.27 1.27)) hide)) (pin "10") (pin "12") (pin "9") (pin "13") (pin "14") (pin "2") (pin "8") (pin "3") (pin "4") (pin "1") (pin "11") (pin "5") (pin "6") (pin "7"))

 (symbol (lib_id "power:GNDREF") (at 145.034 94.488 0) (unit 1) (in_bom yes) (on_board yes) (dnp no) (fields_autoplaced)
  (property "Reference" "#PWR07" (at 145.034 100.838 0) (effects (font (size 1.27 1.27)) hide))
  (property "Value" "GNDREF" (at 145.034 99.568 0) (effects (font (size 1.27 1.27)) hide))
  (property "Footprint" "" (at 145.034 94.488 0) (effects (font (size 1.27 1.27)) hide))
  (property "Datasheet" "" (at 145.034 94.488 0) (effects (font (size 1.27 1.27)) hide)) (pin "1"))

 (symbol (lib_id "power:+5V") (at 77.978 40.64 0) (unit 1) (in_bom yes) (on_board yes) (dnp no) (fields_autoplaced)
  (property "Reference" "#PWR02" (at 77.978 44.45 0) (effects (font (size 1.27 1.27)) hide))
  (property "Value" "+5V" (at 77.978 35.56 0) (effects (font (size 1.27 1.27))))
  (property "Footprint" "" (at 77.978 40.64 0) (effects (font (size 1.27 1.27)) hide))
  (property "Datasheet" "" (at 77.978 40.64 0) (effects (font (size 1.27 1.27)) hide)) (pin "1"))

 (symbol (lib_id "74xx:74LS02") (at 136.144 179.07 0) (unit 4) (in_bom yes) (on_board yes) (dnp no) (fields_autoplaced)
  (property "Reference" "U2" (at 136.144 170.18 0) (effects (font (size 1.27 1.27))))
  (property "Value" "74LS02" (at 136.144 172.72 0) (effects (font (size 1.27 1.27))))
  (property "Footprint" "" (at 136.144 179.07 0) (effects (font (size 1.27 1.27)) hide))
  (property "Datasheet" "http://www.ti.com/lit/gpn/sn74ls02" (at 136.144 179.07 0) (effects (font (size 1.27 1.27)) hide)) (pin "10") (pin "12") (pin "9") (pin "13") (pin "14") (pin "2") (pin "8") (pin "3") (pin "4") (pin "1") (pin "11") (pin "5") (pin "6") (pin "7"))

 (symbol (lib_id "power:GNDREF") (at 49.022 44.704 0) (unit 1) (in_bom yes) (on_board yes) (dnp no) (fields_autoplaced)
  (property "Reference" "#PWR04" (at 49.022 51.054 0) (effects (font (size 1.27 1.27)) hide))
  (property "Value" "GNDREF" (at 49.022 49.784 0) (effects (font (size 1.27 1.27)) hide))
  (property "Footprint" "" (at 49.022 44.704 0) (effects (font (size 1.27 1.27)) hide))
  (property "Datasheet" "" (at 49.022 44.704 0) (effects (font (size 1.27 1.27)) hide)) (pin "1"))

 (symbol (lib_id "74xx:74LS02") (at 117.856 54.61 0) (unit 1) (in_bom yes) (on_board yes) (dnp no) (fields_autoplaced)
  (property "Reference" "U2" (at 117.856 45.466 0) (effects (font (size 1.27 1.27))))
  (property "Value" "74LS02" (at 117.856 48.006 0) (effects (font (size 1.27 1.27))))
  (property "Footprint" "" (at 117.856 54.61 0) (effects (font (size 1.27 1.27)) hide))
  (property "Datasheet" "http://www.ti.com/lit/gpn/sn74ls02" (at 117.856 54.61 0) (effects (font (size 1.27 1.27)) hide)) (pin "10") (pin "12") (pin "9") (pin "13") (pin "14") (pin "2") (pin "8") (pin "3") (pin "4") (pin "1") (pin "11") (pin "5") (pin "6") (pin "7"))

 (sheet_instances (path "" (page "1"))))
